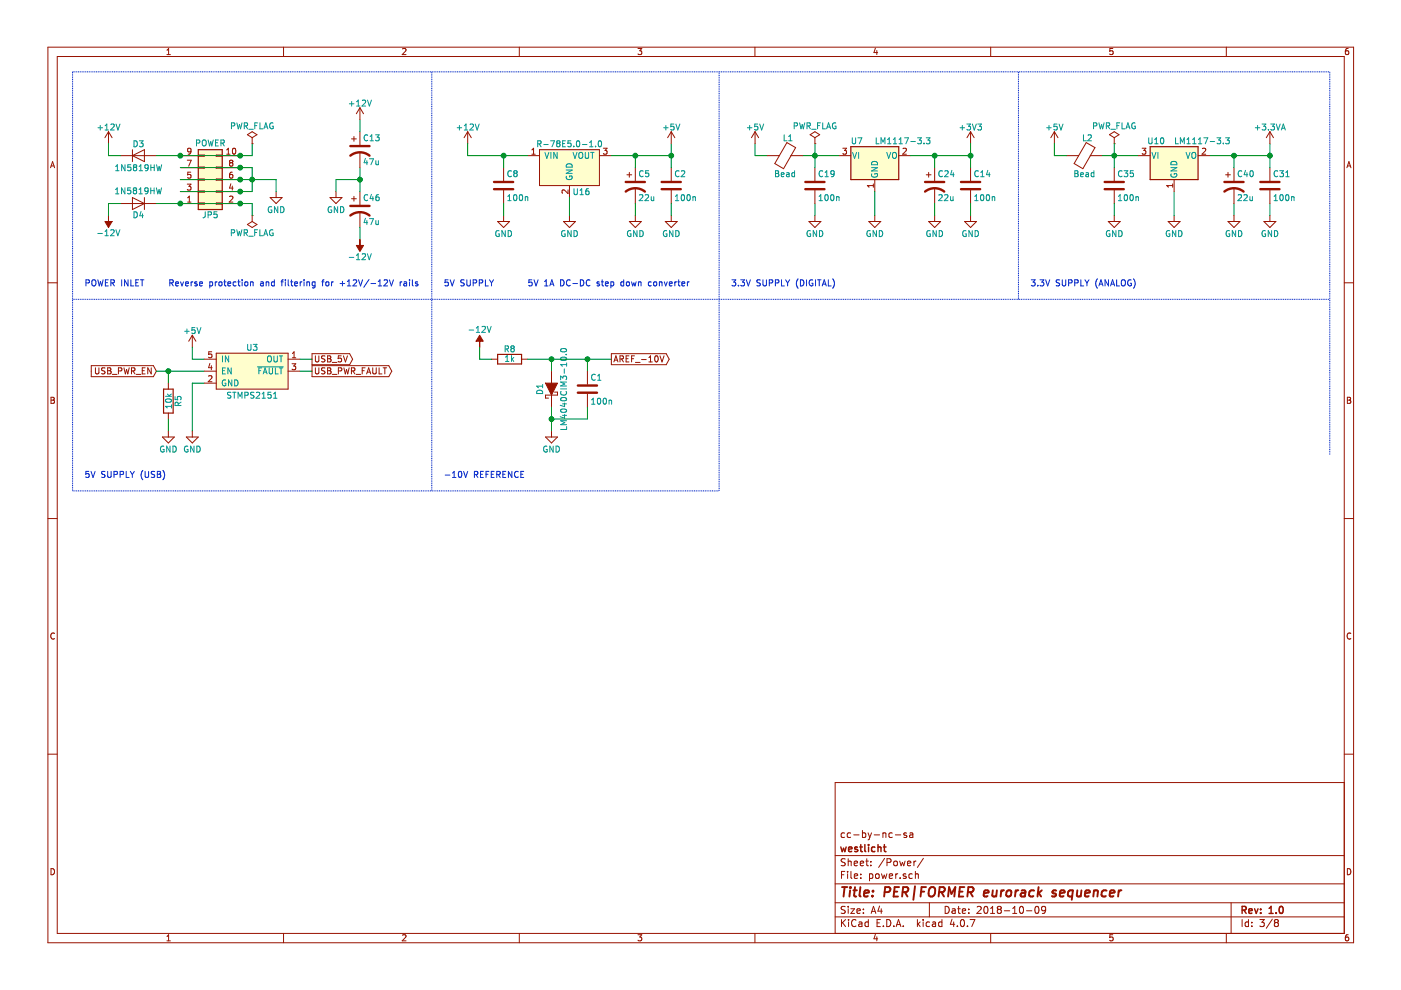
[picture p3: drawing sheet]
EESchema Schematic File Version 2
LIBS:w_power
LIBS:w_lcd
LIBS:w_stm32
LIBS:w_opto
LIBS:w_dac
LIBS:w_logic
LIBS:w_connector
LIBS:w_rotary_encoder
LIBS:w_switch
LIBS:sequencer-rescue
LIBS:power
LIBS:device
LIBS:transistors
LIBS:conn
LIBS:linear
LIBS:regul
LIBS:74xx
LIBS:cmos4000
LIBS:adc-dac
LIBS:memory
LIBS:xilinx
LIBS:microcontrollers
LIBS:dsp
LIBS:microchip
LIBS:analog_switches
LIBS:motorola
LIBS:texas
LIBS:intel
LIBS:audio
LIBS:interface
LIBS:digital-audio
LIBS:philips
LIBS:display
LIBS:cypress
LIBS:siliconi
LIBS:switches
LIBS:opto
LIBS:atmel
LIBS:contrib
LIBS:valves
LIBS:sequencer-cache
EELAYER 25 0
EELAYER END
$Descr A4 11693 8268
encoding utf-8
Sheet 3 8
Title "PER|FORMER eurorack sequencer"
Date "2018-10-09"
Rev "1.0"
Comp "westlicht"
Comment1 "cc-by-nc-sa"
Comment2 ""
Comment3 ""
Comment4 ""
$EndDescr
$Comp
L +12V #PWR025
U 1 1
P 900 1200
F 0 "#PWR025" H 900 1050 50  0001 C CNN
F 1 "+12V" H 900 1340 50  0000 C CNN
F 2 "" H 900 1200 50  0001 C CNN
F 3 "" H 900 1200 50  0001 C CNN
	1    900  1200
	1    0    0    -1  
$EndComp
$Comp
L -12V #PWR35
U 1 1
P 900 1800
F 0 "#PWR35" H 900 1900 50  0001 C CNN
F 1 "-12V" H 900 1950 50  0000 C CNN
F 2 "" H 900 1800 50  0001 C CNN
F 3 "" H 900 1800 50  0001 C CNN
	1    900  1800
	-1   0    0    1   
$EndComp
$Comp
L Conn_02x05_Odd_Even JP5
U 1 1
P 1700 1500
F 0 "JP5" H 1750 1800 50  0000 C CNN
F 1 "POWER" H 1750 1200 50  0000 C CNN
F 2 "Pin_Headers:Pin_Header_Straight_2x05_Pitch2.54mm" H 1700 1500 50  0001 C CNN
F 3 "http://datasheet.octopart.com/67996-410HLF-Areva-datasheet-10288749.pdf" H 1700 1500 50  0001 C CNN
F 4 "FCI" H 1750 1900 50  0001 C CNN "MFN"
F 5 "67996-410HLF" H 1750 1900 50  0001 C CNN "MFP"
	1    1700 1500
	1    0    0    1   
$EndComp
$Comp
L D D3
U 1 1
P 1150 1300
F 0 "D3" H 1150 1400 50  0000 C CNN
F 1 "1N5819HW" H 1150 1200 50  0000 C CNN
F 2 "w_diode:D_SOD-123" H 1150 1300 50  0001 C CNN
F 3 "http://datasheet.octopart.com/1N5819HW-7-F-Diodes-Inc.-datasheet-34441420.pdf" H 1150 1300 50  0001 C CNN
F 4 "Diodes Inc." H 1150 1500 50  0001 C CNN "MFN"
F 5 "1N5819HW-7-F" H 1150 1500 50  0001 C CNN "MFP"
F 6 "SOD-123" H 1150 1500 50  0001 C CNN "Package"
	1    1150 1300
	1    0    0    -1  
$EndComp
$Comp
L D D4
U 1 1
P 1150 1700
F 0 "D4" H 1150 1800 50  0000 C CNN
F 1 "1N5819HW" H 1150 1600 50  0000 C CNN
F 2 "w_diode:D_SOD-123" H 1150 1700 50  0001 C CNN
F 3 "http://datasheet.octopart.com/1N5819HW-7-F-Diodes-Inc.-datasheet-34441420.pdf" H 1150 1700 50  0001 C CNN
F 4 "Diodes Inc." H 1150 1900 50  0001 C CNN "MFN"
F 5 "1N5819HW-7-F" H 1150 1900 50  0001 C CNN "MFP"
F 6 "SOD-123" H 1150 1900 50  0001 C CNN "Package"
	1    1150 1700
	-1   0    0    1   
$EndComp
$Comp
L GND #PWR026
U 1 1
P 2300 1600
F 0 "#PWR026" H 2300 1350 50  0001 C CNN
F 1 "GND" H 2300 1450 50  0000 C CNN
F 2 "" H 2300 1600 50  0001 C CNN
F 3 "" H 2300 1600 50  0001 C CNN
	1    2300 1600
	1    0    0    -1  
$EndComp
$Comp
L CP1 C13
U 1 1
P 3000 1250
F 0 "C13" H 3025 1350 50  0000 L CNN
F 1 "47u" H 3025 1150 50  0000 L CNN
F 2 "Capacitors_SMD:CP_Elec_6.3x5.7" H 3000 1250 50  0001 C CNN
F 3 "http://datasheet.octopart.com/EEE-FK1V470P-Panasonic-datasheet-13266987.pdf" H 3000 1250 50  0001 C CNN
F 4 "Panasonic" H 3000 1250 60  0001 C CNN "MFN"
F 5 "EEE-FK1V470P" H 3000 1250 60  0001 C CNN "MFP"
F 6 "Panasonic D" H 3025 1450 50  0001 C CNN "Package"
	1    3000 1250
	1    0    0    -1  
$EndComp
$Comp
L -12V #PWR48
U 1 1
P 3000 2000
F 0 "#PWR48" H 3000 2100 50  0001 C CNN
F 1 "-12V" H 3000 2150 50  0000 C CNN
F 2 "" H 3000 2000 50  0001 C CNN
F 3 "" H 3000 2000 50  0001 C CNN
	1    3000 2000
	-1   0    0    1   
$EndComp
$Comp
L +12V #PWR027
U 1 1
P 3000 1000
F 0 "#PWR027" H 3000 850 50  0001 C CNN
F 1 "+12V" H 3000 1140 50  0000 C CNN
F 2 "" H 3000 1000 50  0001 C CNN
F 3 "" H 3000 1000 50  0001 C CNN
	1    3000 1000
	1    0    0    -1  
$EndComp
$Comp
L GND #PWR028
U 1 1
P 2800 1600
F 0 "#PWR028" H 2800 1350 50  0001 C CNN
F 1 "GND" H 2800 1450 50  0000 C CNN
F 2 "" H 2800 1600 50  0001 C CNN
F 3 "" H 2800 1600 50  0001 C CNN
	1    2800 1600
	1    0    0    -1  
$EndComp
$Comp
L LM1117-3.3 U7
U 1 1
P 7300 1300
F 0 "U7" H 7150 1425 50  0000 C CNN
F 1 "LM1117-3.3" H 7300 1425 50  0000 L CNN
F 2 "TO_SOT_Packages_SMD:SOT-223-3Lead_TabPin2" H 7300 1300 50  0001 C CNN
F 3 "https://octopart.com/click/track?ct=datasheets&hlid=24885394&ppid=24812450&sid=370&sig=0f3ff9a" H 7300 1300 50  0001 C CNN
F 4 "Texas Instruments" H 7300 1300 60  0001 C CNN "MFN"
F 5 "LM1117MP-3.3/NOPB" H 7300 1300 60  0001 C CNN "MFP"
F 6 "SOT-223" H 7150 1525 50  0001 C CNN "Package"
	1    7300 1300
	1    0    0    -1  
$EndComp
$Comp
L Ferrite_Bead L1
U 1 1
P 6550 1300
F 0 "L1" V 6400 1325 50  0000 C CNN
F 1 "Bead" V 6700 1300 50  0000 C CNN
F 2 "w_resistor:R_0603" V 6480 1300 50  0001 C CNN
F 3 "http://datasheet.octopart.com/MI0603K300R-10-Steward-datasheet-14357321.pdf" H 6550 1300 50  0001 C CNN
F 4 "Laird" H 6550 1300 60  0001 C CNN "MFN"
F 5 "MI0603K300R-10" H 6550 1300 60  0001 C CNN "MFP"
F 6 "0603" H 6400 1425 50  0001 C CNN "Package"
	1    6550 1300
	0    1    1    0   
$EndComp
$Comp
L CP1 C24
U 1 1
P 7800 1550
F 0 "C24" H 7825 1650 50  0000 L CNN
F 1 "22u" H 7825 1450 50  0000 L CNN
F 2 "Capacitors_SMD:CP_Elec_5x5.8" H 7800 1550 50  0001 C CNN
F 3 "http://datasheet.octopart.com/EEE-FP1E220AR-Panasonic-datasheet-13268972.pdf" H 7800 1550 50  0001 C CNN
F 4 "Panasonic" H 7800 1550 60  0001 C CNN "MFN"
F 5 "EEE-FP1E220AR" H 7800 1550 60  0001 C CNN "MFP"
F 6 "Panasonic C" H 7825 1750 50  0001 C CNN "Package"
	1    7800 1550
	1    0    0    -1  
$EndComp
$Comp
L C C14
U 1 1
P 8100 1550
F 0 "C14" H 8125 1650 50  0000 L CNN
F 1 "100n" H 8125 1450 50  0000 L CNN
F 2 "w_capacitor:C_0603" H 8138 1400 50  0001 C CNN
F 3 "http://datasheet.octopart.com/GRM188R71E104JA01J-Murata-datasheet-66077098.pdf" H 8100 1550 50  0001 C CNN
F 4 "Murata" H 8125 1750 50  0001 C CNN "MFN"
F 5 "GRM188R71E104JA01J" H 8125 1750 50  0001 C CNN "MFP"
F 6 "0603" H 8125 1750 50  0001 C CNN "Package"
	1    8100 1550
	1    0    0    -1  
$EndComp
$Comp
L GND #PWR029
U 1 1
P 6800 1800
F 0 "#PWR029" H 6800 1550 50  0001 C CNN
F 1 "GND" H 6800 1650 50  0000 C CNN
F 2 "" H 6800 1800 50  0001 C CNN
F 3 "" H 6800 1800 50  0001 C CNN
	1    6800 1800
	1    0    0    -1  
$EndComp
$Comp
L GND #PWR030
U 1 1
P 7800 1800
F 0 "#PWR030" H 7800 1550 50  0001 C CNN
F 1 "GND" H 7800 1650 50  0000 C CNN
F 2 "" H 7800 1800 50  0001 C CNN
F 3 "" H 7800 1800 50  0001 C CNN
	1    7800 1800
	1    0    0    -1  
$EndComp
$Comp
L GND #PWR031
U 1 1
P 8100 1800
F 0 "#PWR031" H 8100 1550 50  0001 C CNN
F 1 "GND" H 8100 1650 50  0000 C CNN
F 2 "" H 8100 1800 50  0001 C CNN
F 3 "" H 8100 1800 50  0001 C CNN
	1    8100 1800
	1    0    0    -1  
$EndComp
$Comp
L +3V3 #PWR032
U 1 1
P 8100 1200
F 0 "#PWR032" H 8100 1050 50  0001 C CNN
F 1 "+3V3" H 8100 1340 50  0000 C CNN
F 2 "" H 8100 1200 50  0001 C CNN
F 3 "" H 8100 1200 50  0001 C CNN
	1    8100 1200
	1    0    0    -1  
$EndComp
$Comp
L GND #PWR033
U 1 1
P 7300 1800
F 0 "#PWR033" H 7300 1550 50  0001 C CNN
F 1 "GND" H 7300 1650 50  0000 C CNN
F 2 "" H 7300 1800 50  0001 C CNN
F 3 "" H 7300 1800 50  0001 C CNN
	1    7300 1800
	1    0    0    -1  
$EndComp
$Comp
L LM1117-3.3 U10
U 1 1
P 9800 1300
F 0 "U10" H 9650 1425 50  0000 C CNN
F 1 "LM1117-3.3" H 9800 1425 50  0000 L CNN
F 2 "TO_SOT_Packages_SMD:SOT-223-3Lead_TabPin2" H 9800 1300 50  0001 C CNN
F 3 "https://octopart.com/click/track?ct=datasheets&hlid=24885394&ppid=24812450&sid=370&sig=0f3ff9a" H 9800 1300 50  0001 C CNN
F 4 "Texas Instruments" H 9800 1300 60  0001 C CNN "MFN"
F 5 "LM1117MP-3.3/NOPB" H 9800 1300 60  0001 C CNN "MFP"
F 6 "SOT-223" H 9650 1525 50  0001 C CNN "Package"
	1    9800 1300
	1    0    0    -1  
$EndComp
$Comp
L C C31
U 1 1
P 10600 1550
F 0 "C31" H 10625 1650 50  0000 L CNN
F 1 "100n" H 10625 1450 50  0000 L CNN
F 2 "w_capacitor:C_0603" H 10638 1400 50  0001 C CNN
F 3 "http://datasheet.octopart.com/GRM188R71E104JA01J-Murata-datasheet-66077098.pdf" H 10600 1550 50  0001 C CNN
F 4 "Murata" H 10625 1750 50  0001 C CNN "MFN"
F 5 "GRM188R71E104JA01J" H 10625 1750 50  0001 C CNN "MFP"
F 6 "0603" H 10625 1750 50  0001 C CNN "Package"
	1    10600 1550
	1    0    0    -1  
$EndComp
$Comp
L GND #PWR034
U 1 1
P 9300 1800
F 0 "#PWR034" H 9300 1550 50  0001 C CNN
F 1 "GND" H 9300 1650 50  0000 C CNN
F 2 "" H 9300 1800 50  0001 C CNN
F 3 "" H 9300 1800 50  0001 C CNN
	1    9300 1800
	1    0    0    -1  
$EndComp
$Comp
L GND #PWR035
U 1 1
P 10300 1800
F 0 "#PWR035" H 10300 1550 50  0001 C CNN
F 1 "GND" H 10300 1650 50  0000 C CNN
F 2 "" H 10300 1800 50  0001 C CNN
F 3 "" H 10300 1800 50  0001 C CNN
	1    10300 1800
	1    0    0    -1  
$EndComp
$Comp
L GND #PWR036
U 1 1
P 10600 1800
F 0 "#PWR036" H 10600 1550 50  0001 C CNN
F 1 "GND" H 10600 1650 50  0000 C CNN
F 2 "" H 10600 1800 50  0001 C CNN
F 3 "" H 10600 1800 50  0001 C CNN
	1    10600 1800
	1    0    0    -1  
$EndComp
$Comp
L GND #PWR037
U 1 1
P 9800 1800
F 0 "#PWR037" H 9800 1550 50  0001 C CNN
F 1 "GND" H 9800 1650 50  0000 C CNN
F 2 "" H 9800 1800 50  0001 C CNN
F 3 "" H 9800 1800 50  0001 C CNN
	1    9800 1800
	1    0    0    -1  
$EndComp
$Comp
L +12V #PWR038
U 1 1
P 3900 1200
F 0 "#PWR038" H 3900 1050 50  0001 C CNN
F 1 "+12V" H 3900 1340 50  0000 C CNN
F 2 "" H 3900 1200 50  0001 C CNN
F 3 "" H 3900 1200 50  0001 C CNN
	1    3900 1200
	1    0    0    -1  
$EndComp
$Comp
L +3.3VA #PWR039
U 1 1
P 10600 1200
F 0 "#PWR039" H 10600 1050 50  0001 C CNN
F 1 "+3.3VA" H 10600 1340 50  0000 C CNN
F 2 "" H 10600 1200 50  0001 C CNN
F 3 "" H 10600 1200 50  0001 C CNN
	1    10600 1200
	1    0    0    -1  
$EndComp
$Comp
L C C2
U 1 1
P 5600 1550
F 0 "C2" H 5625 1650 50  0000 L CNN
F 1 "100n" H 5625 1450 50  0000 L CNN
F 2 "w_capacitor:C_0603" H 5638 1400 50  0001 C CNN
F 3 "http://datasheet.octopart.com/GRM188R71E104JA01J-Murata-datasheet-66077098.pdf" H 5600 1550 50  0001 C CNN
F 4 "Murata" H 5625 1750 50  0001 C CNN "MFN"
F 5 "GRM188R71E104JA01J" H 5625 1750 50  0001 C CNN "MFP"
F 6 "0603" H 5625 1750 50  0001 C CNN "Package"
	1    5600 1550
	1    0    0    -1  
$EndComp
$Comp
L GND #PWR040
U 1 1
P 4200 1800
F 0 "#PWR040" H 4200 1550 50  0001 C CNN
F 1 "GND" H 4200 1650 50  0000 C CNN
F 2 "" H 4200 1800 50  0001 C CNN
F 3 "" H 4200 1800 50  0001 C CNN
	1    4200 1800
	1    0    0    -1  
$EndComp
$Comp
L GND #PWR041
U 1 1
P 5300 1800
F 0 "#PWR041" H 5300 1550 50  0001 C CNN
F 1 "GND" H 5300 1650 50  0000 C CNN
F 2 "" H 5300 1800 50  0001 C CNN
F 3 "" H 5300 1800 50  0001 C CNN
	1    5300 1800
	1    0    0    -1  
$EndComp
$Comp
L GND #PWR042
U 1 1
P 5600 1800
F 0 "#PWR042" H 5600 1550 50  0001 C CNN
F 1 "GND" H 5600 1650 50  0000 C CNN
F 2 "" H 5600 1800 50  0001 C CNN
F 3 "" H 5600 1800 50  0001 C CNN
	1    5600 1800
	1    0    0    -1  
$EndComp
$Comp
L GND #PWR043
U 1 1
P 4750 1800
F 0 "#PWR043" H 4750 1550 50  0001 C CNN
F 1 "GND" H 4750 1650 50  0000 C CNN
F 2 "" H 4750 1800 50  0001 C CNN
F 3 "" H 4750 1800 50  0001 C CNN
	1    4750 1800
	1    0    0    -1  
$EndComp
$Comp
L +5V #PWR044
U 1 1
P 5600 1200
F 0 "#PWR044" H 5600 1050 50  0001 C CNN
F 1 "+5V" H 5600 1340 50  0000 C CNN
F 2 "" H 5600 1200 50  0001 C CNN
F 3 "" H 5600 1200 50  0001 C CNN
	1    5600 1200
	1    0    0    -1  
$EndComp
$Comp
L D_Schottky_ALT D1
U 1 1
P 4600 3250
F 0 "D1" H 4600 3350 50  0000 C CNN
F 1 "LM4040CIM3-10.0" H 4600 3150 50  0000 C CNN
F 2 "TO_SOT_Packages_SMD:SOT-23" H 4600 3250 50  0001 C CNN
F 3 "http://www.ti.com/product/lm4040-n/technicaldocuments?HQS=TI-null-null-octopart-df-pf-null-wwe" H 4600 3250 50  0001 C CNN
F 4 "Texas Instruments" H 4600 3250 60  0001 C CNN "MFN"
F 5 "LM4040CIM3-10.0/NOPB" H 4600 3250 60  0001 C CNN "MFP"
F 6 "SOT-23" H 4600 3450 50  0001 C CNN "Package"
	1    4600 3250
	0    -1   -1   0   
$EndComp
$Comp
L -12V #PWR50
U 1 1
P 4000 2900
F 0 "#PWR50" H 4000 3000 50  0001 C CNN
F 1 "-12V" H 4000 3050 50  0000 C CNN
F 2 "" H 4000 2900 50  0001 C CNN
F 3 "" H 4000 2900 50  0001 C CNN
	1    4000 2900
	1    0    0    -1  
$EndComp
$Comp
L R R8
U 1 1
P 4250 3000
F 0 "R8" V 4330 3000 50  0000 C CNN
F 1 "1k" V 4250 3000 50  0000 C CNN
F 2 "w_resistor:R_0603" V 4180 3000 50  0001 C CNN
F 3 "http://datasheet.octopart.com/ERJ-3EKF1001V-Panasonic-datasheet-82288794.pdf" H 4250 3000 50  0001 C CNN
F 4 "Panasonic" H 4330 3100 50  0001 C CNN "MFN"
F 5 "ERJ-3EKF1001V" H 4330 3100 50  0001 C CNN "MFP"
F 6 "0603" H 4330 3100 50  0001 C CNN "Package"
	1    4250 3000
	0    -1   -1   0   
$EndComp
$Comp
L C C1
U 1 1
P 4900 3250
F 0 "C1" H 4925 3350 50  0000 L CNN
F 1 "100n" H 4925 3150 50  0000 L CNN
F 2 "w_capacitor:C_0603" H 4938 3100 50  0001 C CNN
F 3 "http://datasheet.octopart.com/GRM188R71E104JA01J-Murata-datasheet-66077098.pdf" H 4900 3250 50  0001 C CNN
F 4 "Murata" H 4925 3450 50  0001 C CNN "MFN"
F 5 "GRM188R71E104JA01J" H 4925 3450 50  0001 C CNN "MFP"
F 6 "0603" H 4925 3450 50  0001 C CNN "Package"
	1    4900 3250
	1    0    0    -1  
$EndComp
$Comp
L GND #PWR045
U 1 1
P 4600 3600
F 0 "#PWR045" H 4600 3350 50  0001 C CNN
F 1 "GND" H 4600 3450 50  0000 C CNN
F 2 "" H 4600 3600 50  0001 C CNN
F 3 "" H 4600 3600 50  0001 C CNN
	1    4600 3600
	1    0    0    -1  
$EndComp
$Comp
L STMPS2141 U3
U 1 1
P 2100 3100
F 0 "U3" H 2100 3300 50  0000 C CNN
F 1 "STMPS2151" H 2100 2900 50  0000 C CNN
F 2 "TO_SOT_Packages_SMD:SOT-23-5" H 2100 3100 60  0001 C CNN
F 3 "http://datasheet.octopart.com/STMPS2151STR-STMicroelectronics-datasheet-15207125.pdf" H 2100 3100 60  0001 C CNN
F 4 "STMicroelectronics" H 2100 3100 60  0001 C CNN "MFN"
F 5 "STMPS2151STR" H 2100 3100 60  0001 C CNN "MFP"
F 6 "SOT-23-5" H 2100 3400 50  0001 C CNN "Package"
	1    2100 3100
	1    0    0    -1  
$EndComp
$Comp
L +5V #PWR046
U 1 1
P 1600 2900
F 0 "#PWR046" H 1600 2750 50  0001 C CNN
F 1 "+5V" H 1600 3040 50  0000 C CNN
F 2 "" H 1600 2900 50  0001 C CNN
F 3 "" H 1600 2900 50  0001 C CNN
	1    1600 2900
	1    0    0    -1  
$EndComp
$Comp
L GND #PWR047
U 1 1
P 1600 3600
F 0 "#PWR047" H 1600 3350 50  0001 C CNN
F 1 "GND" H 1600 3450 50  0000 C CNN
F 2 "" H 1600 3600 50  0001 C CNN
F 3 "" H 1600 3600 50  0001 C CNN
	1    1600 3600
	1    0    0    -1  
$EndComp
$Comp
L R R5
U 1 1
P 1400 3350
F 0 "R5" V 1480 3350 50  0000 C CNN
F 1 "10k" V 1400 3350 50  0000 C CNN
F 2 "w_resistor:R_0603" V 1330 3350 50  0001 C CNN
F 3 "http://datasheet.octopart.com/ERJ-3EKF1002V-Panasonic-datasheet-13266541.pdf" H 1400 3350 50  0001 C CNN
F 4 "Panasonic" H 1480 3450 50  0001 C CNN "MFN"
F 5 "ERJ-3EKF1002V" H 1480 3450 50  0001 C CNN "MFP"
F 6 "0603" H 1480 3450 50  0001 C CNN "Package"
	1    1400 3350
	1    0    0    -1  
$EndComp
$Comp
L GND #PWR048
U 1 1
P 1400 3600
F 0 "#PWR048" H 1400 3350 50  0001 C CNN
F 1 "GND" H 1400 3450 50  0000 C CNN
F 2 "" H 1400 3600 50  0001 C CNN
F 3 "" H 1400 3600 50  0001 C CNN
	1    1400 3600
	1    0    0    -1  
$EndComp
$Comp
L CP1 C46
U 1 1
P 3000 1750
F 0 "C46" H 3025 1850 50  0000 L CNN
F 1 "47u" H 3025 1650 50  0000 L CNN
F 2 "Capacitors_SMD:CP_Elec_6.3x5.7" H 3000 1750 50  0001 C CNN
F 3 "http://datasheet.octopart.com/EEE-FK1V470P-Panasonic-datasheet-13266987.pdf" H 3000 1750 50  0001 C CNN
F 4 "Panasonic" H 3000 1750 60  0001 C CNN "MFN"
F 5 "EEE-FK1V470P" H 3000 1750 60  0001 C CNN "MFP"
F 6 "Panasonic D" H 3025 1950 50  0001 C CNN "Package"
	1    3000 1750
	1    0    0    -1  
$EndComp
$Comp
L CP1 C40
U 1 1
P 10300 1550
F 0 "C40" H 10325 1650 50  0000 L CNN
F 1 "22u" H 10325 1450 50  0000 L CNN
F 2 "Capacitors_SMD:CP_Elec_5x5.8" H 10300 1550 50  0001 C CNN
F 3 "http://datasheet.octopart.com/EEE-FP1E220AR-Panasonic-datasheet-13268972.pdf" H 10300 1550 50  0001 C CNN
F 4 "Panasonic" H 10300 1550 60  0001 C CNN "MFN"
F 5 "EEE-FP1E220AR" H 10300 1550 60  0001 C CNN "MFP"
F 6 "Panasonic C" H 10325 1750 50  0001 C CNN "Package"
	1    10300 1550
	1    0    0    -1  
$EndComp
$Comp
L CP1 C5
U 1 1
P 5300 1550
F 0 "C5" H 5325 1650 50  0000 L CNN
F 1 "22u" H 5325 1450 50  0000 L CNN
F 2 "Capacitors_SMD:CP_Elec_5x5.8" H 5300 1550 50  0001 C CNN
F 3 "http://datasheet.octopart.com/EEE-FP1E220AR-Panasonic-datasheet-13268972.pdf" H 5300 1550 50  0001 C CNN
F 4 "Panasonic" H 5300 1550 60  0001 C CNN "MFN"
F 5 "EEE-FP1E220AR" H 5300 1550 60  0001 C CNN "MFP"
F 6 "Panasonic C" H 5325 1750 50  0001 C CNN "Package"
	1    5300 1550
	1    0    0    -1  
$EndComp
$Comp
L Ferrite_Bead L2
U 1 1
P 9050 1300
F 0 "L2" V 8900 1325 50  0000 C CNN
F 1 "Bead" V 9200 1300 50  0000 C CNN
F 2 "w_resistor:R_0603" V 8980 1300 50  0001 C CNN
F 3 "http://datasheet.octopart.com/MI0603K300R-10-Steward-datasheet-14357321.pdf" H 9050 1300 50  0001 C CNN
F 4 "Laird" H 9050 1300 60  0001 C CNN "MFN"
F 5 "MI0603K300R-10" H 9050 1300 60  0001 C CNN "MFP"
F 6 "0603" H 8900 1425 50  0001 C CNN "Package"
	1    9050 1300
	0    1    1    0   
$EndComp
$Comp
L C C19
U 1 1
P 6800 1550
F 0 "C19" H 6825 1650 50  0000 L CNN
F 1 "100n" H 6825 1450 50  0000 L CNN
F 2 "w_capacitor:C_0603" H 6838 1400 50  0001 C CNN
F 3 "http://datasheet.octopart.com/GRM188R71E104JA01J-Murata-datasheet-66077098.pdf" H 6800 1550 50  0001 C CNN
F 4 "Murata" H 6800 1550 60  0001 C CNN "MFN"
F 5 "GRM188R71E104JA01J" H 6800 1550 60  0001 C CNN "MFP"
F 6 "0603" H 6825 1750 50  0001 C CNN "Package"
	1    6800 1550
	1    0    0    -1  
$EndComp
$Comp
L C C35
U 1 1
P 9300 1550
F 0 "C35" H 9325 1650 50  0000 L CNN
F 1 "100n" H 9325 1450 50  0000 L CNN
F 2 "w_capacitor:C_0603" H 9338 1400 50  0001 C CNN
F 3 "http://datasheet.octopart.com/GRM188R71E104JA01J-Murata-datasheet-66077098.pdf" H 9300 1550 50  0001 C CNN
F 4 "Murata" H 9300 1550 60  0001 C CNN "MFN"
F 5 "GRM188R71E104JA01J" H 9300 1550 60  0001 C CNN "MFP"
F 6 "0603" H 9325 1750 50  0001 C CNN "Package"
	1    9300 1550
	1    0    0    -1  
$EndComp
$Comp
L C C8
U 1 1
P 4200 1550
F 0 "C8" H 4225 1650 50  0000 L CNN
F 1 "100n" H 4225 1450 50  0000 L CNN
F 2 "w_capacitor:C_0603" H 4238 1400 50  0001 C CNN
F 3 "http://datasheet.octopart.com/GRM188R71E104JA01J-Murata-datasheet-66077098.pdf" H 4200 1550 50  0001 C CNN
F 4 "Murata" H 4200 1550 60  0001 C CNN "MFN"
F 5 "GRM188R71E104JA01J" H 4200 1550 60  0001 C CNN "MFP"
F 6 "0603" H 4225 1750 50  0001 C CNN "Package"
	1    4200 1550
	1    0    0    -1  
$EndComp
$Comp
L PWR_FLAG #FLG049
U 1 1
P 6800 1200
F 0 "#FLG049" H 6800 1275 50  0001 C CNN
F 1 "PWR_FLAG" H 6800 1350 50  0000 C CNN
F 2 "" H 6800 1200 50  0001 C CNN
F 3 "" H 6800 1200 50  0001 C CNN
	1    6800 1200
	1    0    0    -1  
$EndComp
$Comp
L PWR_FLAG #FLG050
U 1 1
P 9300 1200
F 0 "#FLG050" H 9300 1275 50  0001 C CNN
F 1 "PWR_FLAG" H 9300 1350 50  0000 C CNN
F 2 "" H 9300 1200 50  0001 C CNN
F 3 "" H 9300 1200 50  0001 C CNN
	1    9300 1200
	1    0    0    -1  
$EndComp
$Comp
L R-78E-1.0 U16
U 1 1
P 4750 1400
F 0 "U16" H 4850 1200 50  0000 C CNN
F 1 "R-78E5.0-1.0" H 4750 1600 50  0000 C CNN
F 2 "w_power:R-78E-1.0" H 4750 1400 60  0001 C CNN
F 3 "http://datasheet.octopart.com/R-78E5.0-1.0-Recom-Power-datasheet-68298118.pdf" H 4750 1400 60  0001 C CNN
F 4 "Recom Power" H 4850 1300 50  0001 C CNN "MFN"
F 5 "R-78E5.0-1.0" H 4850 1300 50  0001 C CNN "MFP"
	1    4750 1400
	1    0    0    -1  
$EndComp
$Comp
L +5V #PWR051
U 1 1
P 6300 1200
F 0 "#PWR051" H 6300 1050 50  0001 C CNN
F 1 "+5V" H 6300 1340 50  0000 C CNN
F 2 "" H 6300 1200 50  0001 C CNN
F 3 "" H 6300 1200 50  0001 C CNN
	1    6300 1200
	1    0    0    -1  
$EndComp
$Comp
L PWR_FLAG #FLG052
U 1 1
P 2100 1200
F 0 "#FLG052" H 2100 1275 50  0001 C CNN
F 1 "PWR_FLAG" H 2100 1350 50  0000 C CNN
F 2 "" H 2100 1200 50  0001 C CNN
F 3 "" H 2100 1200 50  0001 C CNN
	1    2100 1200
	1    0    0    -1  
$EndComp
$Comp
L PWR_FLAG #FLG053
U 1 1
P 2100 1800
F 0 "#FLG053" H 2100 1875 50  0001 C CNN
F 1 "PWR_FLAG" H 2100 1950 50  0000 C CNN
F 2 "" H 2100 1800 50  0001 C CNN
F 3 "" H 2100 1800 50  0001 C CNN
	1    2100 1800
	-1   0    0    1   
$EndComp
$Comp
L +5V #PWR054
U 1 1
P 8800 1200
F 0 "#PWR054" H 8800 1050 50  0001 C CNN
F 1 "+5V" H 8800 1340 50  0000 C CNN
F 2 "" H 8800 1200 50  0001 C CNN
F 3 "" H 8800 1200 50  0001 C CNN
	1    8800 1200
	1    0    0    -1  
$EndComp
Text GLabel 5100 3000 2    51   Output ~ 0
AREF_-10V
Text GLabel 1300 3100 0    51   Input ~ 0
USB_PWR_EN
Text GLabel 2600 3000 2    51   Output ~ 0
USB_5V
Text GLabel 2600 3100 2    51   Output ~ 0
USB_PWR_FAULT
Text Notes 700  2400 0    51   ~ 0
POWER INLET
Text Notes 1400 2400 0    51   ~ 0
Reverse protection and filtering for +12V/-12V rails
Text Notes 3700 2400 0    51   ~ 0
5V SUPPLY
Text Notes 4400 2400 0    51   ~ 0
5V 1A DC-DC step down converter
Text Notes 6100 2400 0    51   ~ 0
3.3V SUPPLY (DIGITAL)
Text Notes 8600 2400 0    51   ~ 0
3.3V SUPPLY (ANALOG)
Text Notes 700  4000 0    51   ~ 0
5V SUPPLY (USB)
Text Notes 3700 4000 0    51   ~ 0
-10V REFERENCE
Wire Wire Line
	1000 1300 900  1300
Wire Wire Line
	900  1300 900  1200
Wire Wire Line
	1000 1700 900  1700
Wire Wire Line
	900  1700 900  1800
Wire Wire Line
	1500 1400 2100 1400
Wire Wire Line
	1500 1500 2300 1500
Wire Wire Line
	2100 1600 1500 1600
Wire Wire Line
	2100 1400 2100 1600
Wire Wire Line
	2300 1500 2300 1600
Wire Wire Line
	3000 1000 3000 1100
Wire Wire Line
	3000 1900 3000 2000
Wire Wire Line
	3000 1400 3000 1600
Wire Wire Line
	2800 1600 2800 1500
Wire Wire Line
	2800 1500 3000 1500
Wire Wire Line
	6700 1300 7000 1300
Wire Wire Line
	7600 1300 8100 1300
Wire Wire Line
	7800 1300 7800 1400
Wire Wire Line
	8100 1200 8100 1400
Wire Wire Line
	6800 1700 6800 1800
Wire Wire Line
	7800 1700 7800 1800
Wire Wire Line
	8100 1700 8100 1800
Wire Wire Line
	7300 1600 7300 1800
Wire Wire Line
	6800 1200 6800 1400
Wire Wire Line
	9200 1300 9500 1300
Wire Wire Line
	10100 1300 10600 1300
Wire Wire Line
	10300 1300 10300 1400
Wire Wire Line
	10600 1200 10600 1400
Wire Wire Line
	9300 1700 9300 1800
Wire Wire Line
	10300 1700 10300 1800
Wire Wire Line
	10600 1700 10600 1800
Wire Wire Line
	9800 1600 9800 1800
Wire Wire Line
	9300 1200 9300 1400
Wire Wire Line
	8800 1300 8900 1300
Wire Wire Line
	3900 1300 4400 1300
Wire Wire Line
	5100 1300 5600 1300
Wire Wire Line
	5300 1300 5300 1400
Wire Wire Line
	5600 1200 5600 1400
Wire Wire Line
	4200 1700 4200 1800
Wire Wire Line
	5300 1700 5300 1800
Wire Wire Line
	5600 1700 5600 1800
Wire Wire Line
	4750 1650 4750 1800
Wire Wire Line
	4200 1300 4200 1400
Wire Wire Line
	4400 3000 5100 3000
Wire Wire Line
	4900 3000 4900 3100
Wire Wire Line
	4900 3400 4900 3500
Wire Wire Line
	4900 3500 4600 3500
Wire Wire Line
	4600 3400 4600 3600
Wire Wire Line
	1700 3000 1600 3000
Wire Wire Line
	1600 3000 1600 2900
Wire Wire Line
	1600 3600 1600 3200
Wire Wire Line
	1600 3200 1700 3200
Wire Wire Line
	1300 3100 1700 3100
Wire Wire Line
	2500 3000 2600 3000
Wire Wire Line
	2500 3100 2600 3100
Wire Wire Line
	1400 3100 1400 3200
Wire Wire Line
	1400 3500 1400 3600
Wire Wire Line
	1300 1300 2100 1300
Wire Wire Line
	1300 1700 2100 1700
Wire Wire Line
	3900 1200 3900 1300
Wire Notes Line
	600  600  11100 600 
Wire Notes Line
	11100 600  11100 3800
Wire Notes Line
	600  600  600  4100
Wire Notes Line
	600  2500 11100 2500
Wire Notes Line
	3600 600  3600 4100
Wire Wire Line
	2100 1300 2100 1200
Wire Wire Line
	2100 1700 2100 1800
Wire Notes Line
	6000 4100 6000 600 
Wire Wire Line
	6300 1200 6300 1300
Wire Wire Line
	6300 1300 6400 1300
Wire Wire Line
	8800 1200 8800 1300
Wire Notes Line
	8500 2500 8500 600 
Wire Notes Line
	600  4100 6000 4100
Wire Wire Line
	4000 2900 4000 3000
Wire Wire Line
	4000 3000 4100 3000
Wire Wire Line
	4600 3000 4600 3100
Connection ~ 1500 1300
Connection ~ 1500 1700
Connection ~ 2000 1600
Connection ~ 2000 1400
Connection ~ 2100 1500
Connection ~ 2000 1500
Connection ~ 3000 1500
Connection ~ 7800 1300
Connection ~ 6800 1300
Connection ~ 8100 1300
Connection ~ 10300 1300
Connection ~ 9300 1300
Connection ~ 10600 1300
Connection ~ 5300 1300
Connection ~ 4200 1300
Connection ~ 5600 1300
Connection ~ 4600 3500
Connection ~ 4900 3000
Connection ~ 1400 3100
Connection ~ 4600 3000
Connection ~ 2000 1300
Connection ~ 2000 1700
$EndSCHEMATC
